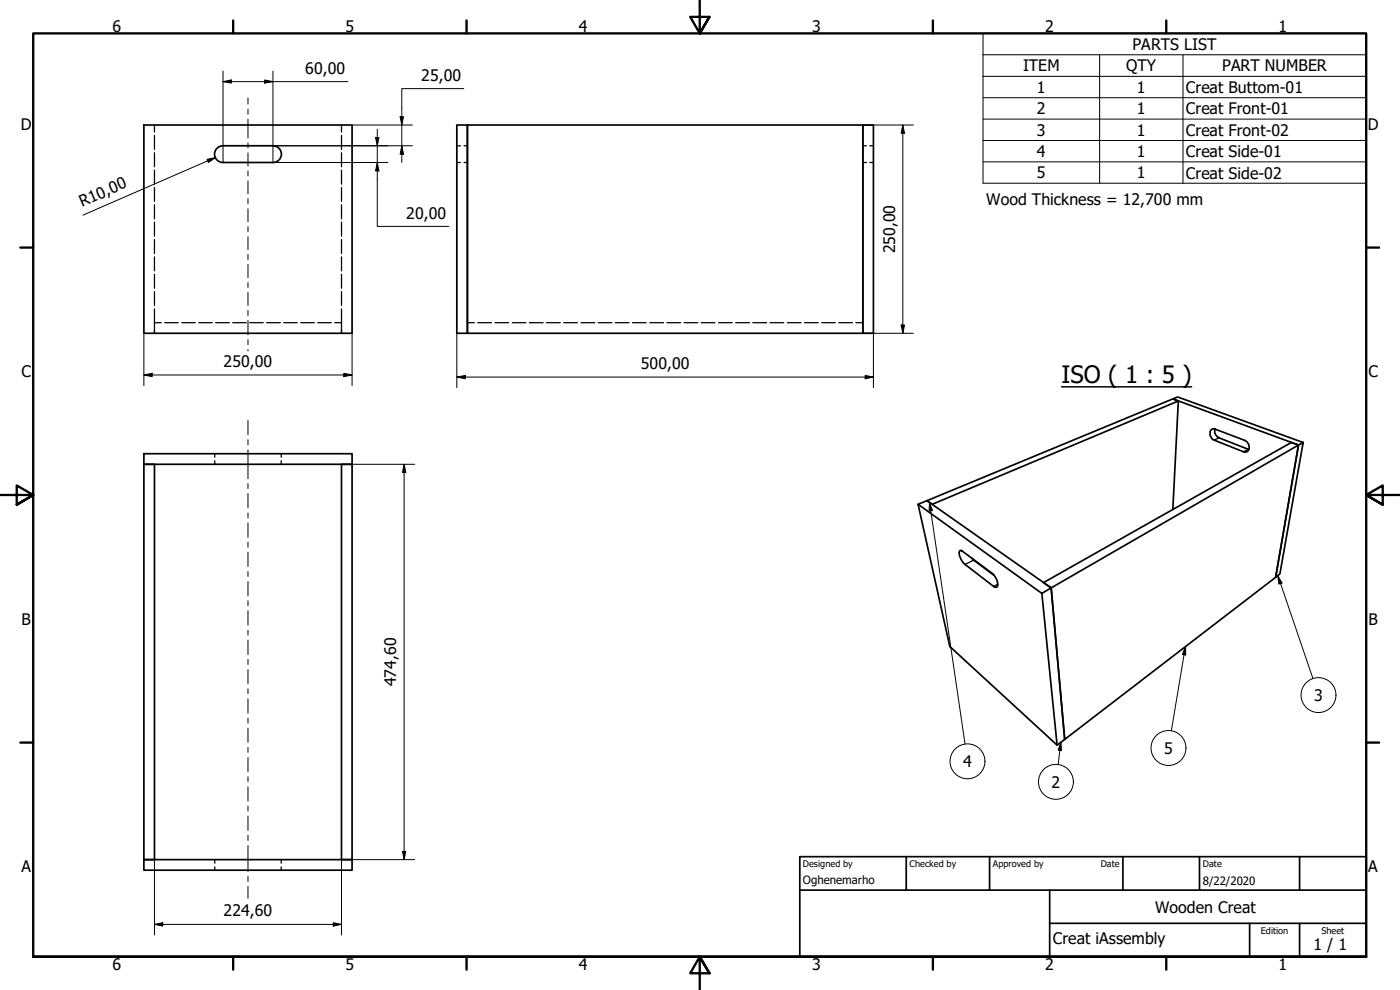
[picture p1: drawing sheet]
<svg xmlns="http://www.w3.org/2000/svg" width="420mm" height="297mm" viewBox="0 0 420 297" stroke-linecap="round" stroke-linejoin="round" font-family="sans-serif">
<!-- layer: Hidden (ISO) -->
<g fill="none" stroke="#000" stroke-width=".38">
<path d="M46.4 37.5v2.1M102.5 37.5v2.1M46.4 40.6v4.2M46.4 45.8v4.2M46.4 51v4.2M46.4 56.2v4.2M102.5 40.6v4.2M102.5 45.8v4.2M102.5 51v4.2M102.5 56.2v4.2M137.1 48.8h1.1M137.1 43.7h1.1"/>
<path d="M139.3 48.8h1M139.3 43.7h1M259 48.8h1M259 43.7h1M261 48.8h1.1M261 43.7h1.1M46.4 61.5v4.1M46.4 66.7v4.2M46.4 71.9v4.2M46.4 77.1v4.2M102.5 61.5v4.1M102.5 66.7v4.2"/>
<path d="M102.5 71.9v4.2M102.5 77.1v4.2M46.4 82.3v4.2M46.4 87.5v4.2M46.4 92.7v7.3M46.4 96.8h2M49.4 96.8h4.1M54.5 96.8h4.1M59.6 96.8h4.1M64.7 96.8h4.1M69.8 96.8h4.1M74.9 96.8h4.1"/>
<path d="M80 96.8h4.1M85.2 96.8h4M90.2 96.8h4.2M95.4 96.8h4M100.5 96.8h2M102.5 82.3v4.2M102.5 87.5v4.2M102.5 92.7v7.3M140.3 96.8h2.1M143.4 96.8h4.1M148.5 96.8h4.2M153.7 96.8h4.2"/>
<path d="M158.9 96.8h4.1M164 96.8h4.1M169.2 96.8h4.1M174.4 96.8h4.1M179.5 96.8h4.1M184.7 96.8h4.1M189.8 96.8h4.1M195 96.8h4.1M200.2 96.8h4.1M205.3 96.8h4.1M210.4 96.8h4.2M215.6 96.8h4.2"/>
<path d="M220.8 96.8h4.1M225.9 96.8h4.2M231.1 96.8h4.1M236.3 96.8h4.1M241.4 96.8h4.2M246.6 96.8h4.1M251.7 96.8h4.1M256.9 96.8h2.1M64.5 136.1v1.1M64.5 138.2v1.1M84.4 136.1v1.1M84.4 138.2v1.1"/>
<path d="M64.5 257.9v1.1M84.4 257.9v1.1M64.5 260.1v1M84.4 260.1v1"/>
</g>
<!-- layer: Visible (ISO) -->
<g fill="none" stroke="#000" stroke-width=".51">
<path d="M43.2 37.5h62.5v62.5h-62.5zM137.1 37.5v62.5h3.2v-62.5h118.7v62.5h-118.7v-62.5zM259 37.5h3.1v62.5h-3.1zM64.9 44.7a2.5 2.5 0 0 1 2-1h15a2.51 2.51 0 0 1 2.6 2.6 2.51 2.51 0 0 1-2.6 2.5h-15a2.51 2.51 0 0 1-2.3-1.5 2.51 2.51 0 0 1 .3-2.6zM352 119.7l37.7 13.8-74.2 42.9-37.3-26.2-2.7 1.1 9.6 42.7 32.1 29.6 2.3-1.7M352 119.7l1.4-.6 37.7 13.7M352 119.7l1.6 .6-1.6 32.5M352 119.7l-73.8 30.5 1.6 1.1 73.8-31M43.2 136.1h62.5v3.2h-62.5zM43.2 139.3h3.2v118.6h-3.2zM102.5 139.3h3.2v118.6h-3.2zM364.4 128.7l.3 .1a1.28 1.28 0 0 0-1.4 .4 1.28 1.28 0 0 0-.1 1.3l.9 1.4 9.1 3.7"/>
<path d="M365.6 131.2l.2 .2a2.1 2.1 0 0 1-1.1-2.6l8.9 3.3a2 2 0 0 1 .4 3.5h-.8h.2M365.8 131.4l9 3.5M389.7 133.5l1.4-.7-7 39.4-1.3 1zM275.5 151.3l37.2 26.7 2.8-1.6 4 45.5M288.6 165.2l.3 .2-.7-.3a2.94 2.94 0 0 0 .6 3.4l.6 .6 8.8 6.8M288.9 165.4l8.7 6.5a3.9 3.9 0 0 1 1.6 4.2l-1-.2 .3 .2M291.7 167.4l.5 .7-.2-.2M292.2 168.1l6 4.4M312.7 178l4.5 45.6M313.2 174.8l74.3-42 2.2 .7-6.9 39.7-63.3 48.7-4-45.5zM43.2 257.9h62.5v3.2h-62.5z"/>
</g>
<!-- layer: Symbol (ISO) -->
<path d="M318.6 116.1h39" fill="none" stroke="#000" stroke-width=".44"/>
<!-- layer: Visible Narrow (ISO) -->
<path d="M365.8 131.4l-1.4 .7M374.6 134.8l-1.4 .8M292.2 168.1l-2.6 1.2M299.5 175.2l-1.3 .7" fill="none" stroke="#000" stroke-width=".38"/>
<!-- layer: Symbol (ISO) -->
<g fill="none" stroke="#000" stroke-width=".3">
<path d="M295 16.4v-6.4h115v6.4M295 16.4h115v6.5M295 16.4v38.6h115v-32.1M330 16.4v38.6M355 16.4v38.6M295 22.9h115M295 29.3h115M295 35.7h115M295 42.1h115M295 48.6h115M279 150.8l.8 2.3-1 .2zM279 150.8l10.6 72.5"/>
<path d="M383.5 172.7l1.2 2.2-.9 .3zM383.5 172.7l10.5 30.9M355.8 194l.1 2.5-1.1-.1zM355.8 194l-4.3 25.3M318.4 222.7l.2 2.5-1-.1zM318.4 222.7l-.8 6.7"/>
<circle cx="395.7" cy="208.6" r="5.2"/>
<circle cx="290.4" cy="228.4" r="5.2"/>
<circle cx="316.9" cy="234.6" r="5.2"/>
<circle cx="350.7" cy="224.4" r="5.2"/>
</g>
<!-- layer: Border (ISO) -->
<g fill="none" stroke="#000" stroke-width=".7">
<path d="M70 6.1v3.9M140 6.1v3.9M210 0v10l-2.9-4.9h5.8l-2.9 4.9 2.9-4.9M280 6.1v3.9M350 6.1v3.9M6.1 74.3h3.9M410 74.3h3.9M0 148.5h10l-5-2.8v5.7l5-2.9-5 2.9M420 148.5h-10l5-2.8v5.7l-5-2.9 5 2.9M6.1 222.8h3.9M410 222.8h3.9M10 287.1v-277.1h400v277.1h-400h400"/>
<path d="M70 287.1v3.8M140 287.1v3.8M212.9 292l-2.9-4.9 2.9 4.9h-5.8l2.9-4.9v9.9M280 287.1v3.8M350 287.1v3.8"/>
</g>
<!-- layer: Title (ISO) -->
<path d="M240 257h170v30.1h-170zM272 257v10.1M297 257v10.1M337 257v10.1M360 257v10.1M390 257v10.1M240 267.1h170M315 277h95M315 267.1v20M375 277v10.1M390 277v10.1" fill="none" stroke="#000" stroke-width=".51"/>
<!-- layer: Dimension (ISO) -->
<g fill="none" stroke="#000" stroke-width=".3">
<path d="M66.9 24.5l2.5-.5v.9zM66.9 24.5h37.5M66.9 21.3v27.5M79.4 24l2.5 .5-2.5 .4zM81.9 21.3v27.5h34.5M105.7 37.5h18.1M113.2 38.8v29.1h21.5M120.1 35h1l-.5 2.5zM139.2 26.6h-18.6v22.2M259 37.5h15.1M271 37.5l.5 2.5h-1.1zM271 37.5v62.5"/>
<path d="M62.2 47.8l2.4-.5-2.1 1.5zM64.6 47.3l-39.7 17.3M81.9 43.7h41.9M112.7 41.3h1l-.5 2.4zM113.2 48.8l.5 2.5h-1zM120.6 43.7l.5 2.6h-1zM43.2 100v15.7M105.7 100v15.7M137.1 100v16.3M259 100h15.1M262.1 100v16.3M270.4 97.5h1.1l-.5 2.5z"/>
<path d="M43.2 112.5l2.5-.5v1zM43.2 112.5h62.5M103.2 112l2.5 .5-2.5 .5zM137.1 113.1l2.5-.5v1.1zM137.1 113.1h125M259.7 112.6l2.4 .5-2.4 .6zM105.7 139.3h18.8M121.3 139.3l.5 2.5h-1zM121.3 139.3v118.6M46.4 257.9v22.6M102.5 257.9v22.6M105.7 257.9h18.8"/>
<path d="M120.8 255.4h1l-.5 2.5zM46.4 277.4l2.4-.6v1.1zM46.4 277.4h56.1M100 276.8l2.5 .6-2.5 .5z"/>
</g>
<g fill="#000">
<path d="M66.9 24.5l2.5-.5v.9z" fill-rule="evenodd"/>
<path d="M79.4 24l2.5 .5-2.5 .4z" fill-rule="evenodd"/>
<path d="M120.1 35h1l-.5 2.5z" fill-rule="evenodd"/>
<path d="M271 37.5l.5 2.5h-1.1z" fill-rule="evenodd"/>
<path d="M62.2 47.8l2.4-.5-2.1 1.5z" fill-rule="evenodd"/>
<path d="M112.7 41.3h1l-.5 2.4z" fill-rule="evenodd"/>
<path d="M113.2 48.8l.5 2.5h-1z" fill-rule="evenodd"/>
<path d="M120.6 43.7l.5 2.6h-1z" fill-rule="evenodd"/>
<path d="M270.4 97.5h1.1l-.5 2.5z" fill-rule="evenodd"/>
<path d="M43.2 112.5l2.5-.5v1z" fill-rule="evenodd"/>
<path d="M103.2 112l2.5 .5-2.5 .5z" fill-rule="evenodd"/>
<path d="M137.1 113.1l2.5-.5v1.1z" fill-rule="evenodd"/>
<path d="M259.7 112.6l2.4 .5-2.4 .6z" fill-rule="evenodd"/>
<path d="M121.3 139.3l.5 2.5h-1z" fill-rule="evenodd"/>
<path d="M120.8 255.4h1l-.5 2.5z" fill-rule="evenodd"/>
<path d="M46.4 277.4l2.4-.6v1.1z" fill-rule="evenodd"/>
<path d="M100 276.8l2.5 .6-2.5 .5z" fill-rule="evenodd"/>
</g>
<!-- layer: Centerline (ISO) -->
<g fill="none" stroke="#000" stroke-width=".3">
<path d="M74.4 29.4v1.8M74.4 32.8v1.5M74.4 35.7v5.7M74.4 42.9v1.5M74.4 45.9v3.9M74.4 51.3v1.5M74.4 54.3v3.9M74.4 59.6v1.5M74.4 62.7v3.8M74.4 68v1.5M74.4 71v3.9M74.4 76.4v1.5"/>
<path d="M74.4 79.4v3.9M74.4 84.8v1.5M74.4 87.7v3.9M74.4 93.1v1.6M74.4 96.1v4.3M74.4 101.9v1.5M74.4 104.9v.4M74.4 126.2v4.3M74.4 131.9v1.6M74.4 135v8.6M74.4 145.1v1.5M74.4 148.1v4.3"/>
<path d="M74.4 153.9v1.5M74.4 156.9v4.3M74.4 162.7v1.5M74.4 165.7v4.3M74.4 171.5v1.5M74.4 174.5v4.3M74.4 180.3v1.5M74.4 183.2v4.4M74.4 189.1v1.4M74.4 192.1v4.3M74.4 197.9v1.5M74.4 200.9v4.3"/>
<path d="M74.4 206.7v1.4M74.4 209.7v4.3M74.4 215.4v1.6M74.4 218.5v4.2M74.4 224.3v1.4M74.4 227.3v4.3M74.4 233v1.6M74.4 236.1v4.2M74.4 241.9v1.5M74.4 244.8v4.4M74.4 250.6v1.5M74.4 253.7v7.8"/>
<path d="M74.4 262.9v1.6M74.4 265.9v3.6"/>
</g>
<!-- layer: Symbol (ISO) -->
<g fill="#000">
<path d="M279 150.8l.8 2.3-1 .2z" fill-rule="evenodd"/>
<path d="M383.5 172.7l1.2 2.2-.9 .3z" fill-rule="evenodd"/>
<path d="M355.8 194l.1 2.5-1.1-.1z" fill-rule="evenodd"/>
<path d="M318.4 222.7l.2 2.5-1-.1z" fill-rule="evenodd"/>
</g>
<text font-size="7.2" x="318.6" y="114.9">ISO ( 1 : 5 )</text>
<g font-size="4.8">
<text x="33.7" y="9.6">6</text>
<text x="103.7" y="9.6">5</text>
<text x="173.7" y="9.6">4</text>
<text x="243.7" y="9.6">3</text>
<text x="313.7" y="9.6">2</text>
<text x="383.7" y="9.6">1</text>
<text x="339.9" y="15">PARTS LIST</text>
<text x="91.6" y="22.1">60,00</text>
<text x="307" y="21.4">ITEM</text>
<text x="337.9" y="21.4">QTY</text>
<text x="366.8" y="21.4">PART NUMBER</text>
<text x="126.4" y="24.2">25,00</text>
<text x="311.2" y="27.9">1</text>
<text x="341.2" y="27.9">1</text>
<text x="355.9" y="27.9">Creat Buttom-01</text>
<text x="311.2" y="34.3">2</text>
<text x="341.2" y="34.3">1</text>
<text x="355.9" y="34.3">Creat Front-01</text>
<text x="6.2" y="38.9">D</text>
<text x="311.2" y="40.8">3</text>
<text x="341.2" y="40.7">1</text>
<text x="355.9" y="40.8">Creat Front-02</text>
<text x="410.5" y="38.9">D</text>
<text x="311.2" y="47.1">4</text>
<text x="341.2" y="47.1">1</text>
<text x="355.9" y="47.2">Creat Side-01</text>
<text x="311.2" y="53.5">5</text>
<text x="341.2" y="53.5">1</text>
<text x="355.9" y="53.6">Creat Side-02</text>
<text x="24.6" y="62.1" transform="rotate(-24 24.6 62.1)">R10,00</text>
<text x="121.9" y="65.6">20,00</text>
<text x="296" y="61.5">Wood Thickness = 12,700 mm</text>
<text x="268.6" y="76.1" transform="rotate(-90 268.6 76.1)">250,00</text>
<text x="6.4" y="113.1">C</text>
<text x="67.1" y="110.1">250,00</text>
<text x="192.3" y="110.7">500,00</text>
<text x="410.7" y="113.1">C</text>
<text x="6.4" y="187.4">B</text>
<text x="410.7" y="187.4">B</text>
<text x="118.9" y="205.9" transform="rotate(-90 118.9 205.9)">474,60</text>
<text x="394.4" y="210.3">3</text>
<text x="349.4" y="226.2">5</text>
<text x="289.1" y="230.2">4</text>
<text x="315.6" y="236.4">2</text>
<text x="6.4" y="261.7">A</text>
<text x="410.7" y="261.7">A</text>
<text x="67.1" y="274.9">224,60</text>
<text x="346.6" y="273.9">Wooden Creat</text>
<text x="316" y="283.4">Creat iAssembly</text>
<text x="394.2" y="285">1 / 1</text>
<text x="33.7" y="290.9">6</text>
<text x="103.7" y="290.9">5</text>
<text x="173.7" y="290.9">4</text>
<text x="243.7" y="290.9">3</text>
<text x="313.7" y="290.9">2</text>
<text x="383.7" y="290.9">1</text>
</g>
<g font-size="3.4">
<text x="241" y="265.4">Oghenemarho</text>
<text x="361" y="265.5">8/22/2020</text>
</g>
<g font-size="2.7">
<text x="241" y="260.1">Designed by</text>
<text x="273" y="260.1">Checked by</text>
<text x="298" y="260.1">Approved by</text>
<text x="330.3" y="260">Date</text>
<text x="361" y="260">Date</text>
<text x="378.4" y="280.1">Edition</text>
<text x="396.6" y="280.1">Sheet</text>
</g>
</svg>
